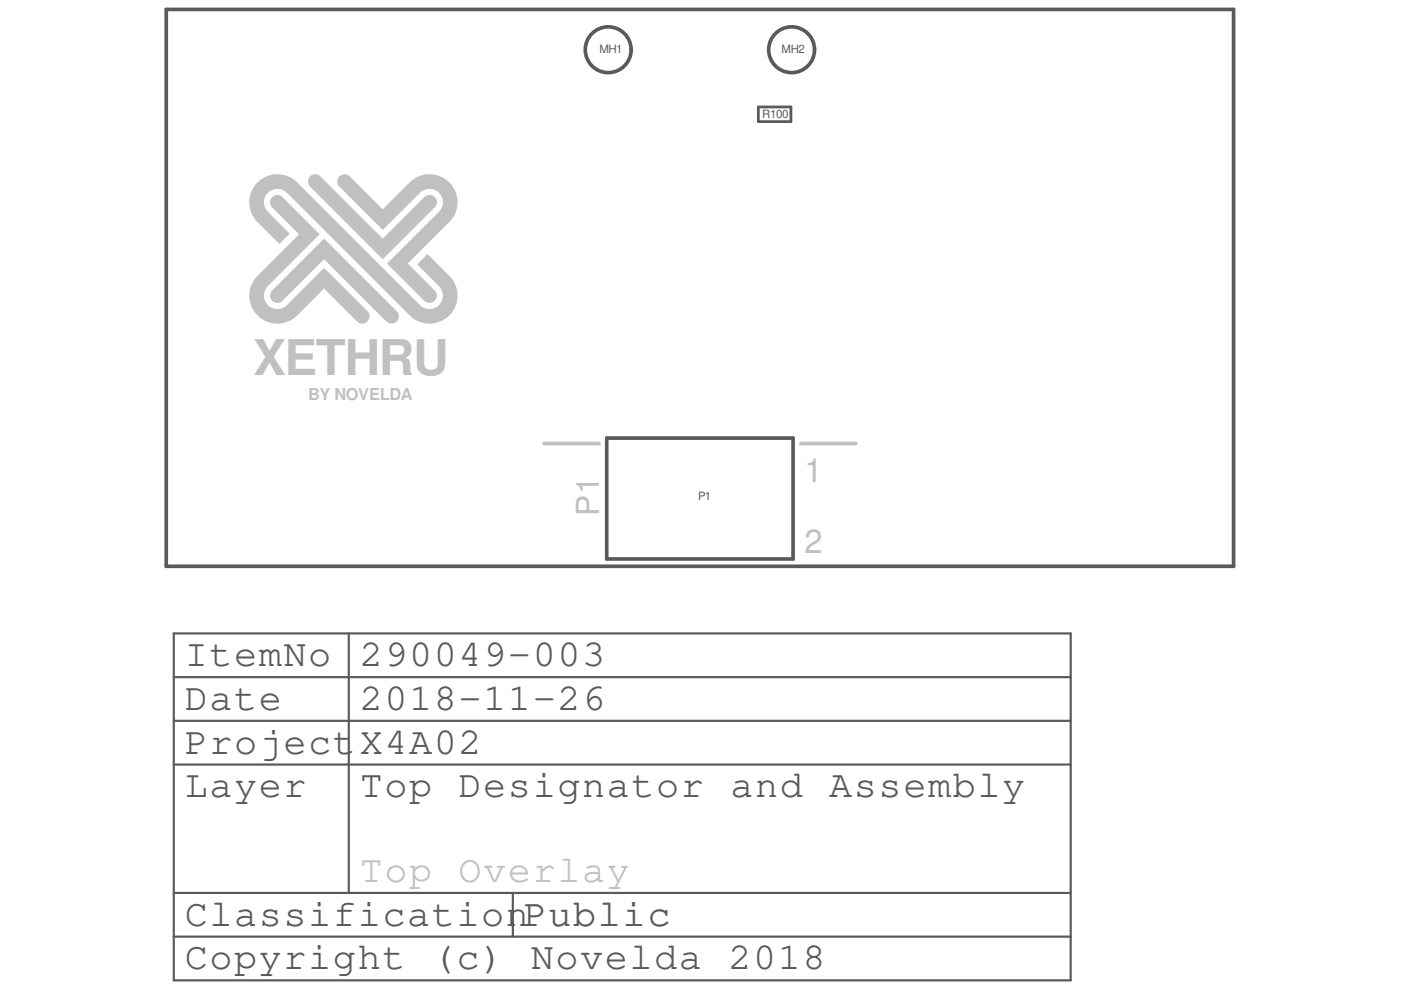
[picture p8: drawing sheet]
<svg xmlns="http://www.w3.org/2000/svg" width="297mm" height="210mm" viewBox="0 0 297 210" stroke-linecap="round" stroke-linejoin="round" font-family="sans-serif">
<path d="M36.8 134.3h190.2v73.6h-190.2zM73.9 134.3v55M36.8 152.8h190.2M36.8 143.6h190.2M36.8 162.1h190.2M36.8 198.6h190.2M36.8 189.3h190.2M108.7 189.3v9.3" fill="none" stroke="#5a5a5a" stroke-width=".46"/>
<g fill="none" stroke="#5a5a5a" stroke-width=".78">
<path d="M35.2 2h226.3v118.1h-226.3z"/>
<circle cx="129" cy="10.5" r="4.9"/>
<circle cx="167.8" cy="10.5" r="4.9"/>
</g>
<g fill="#c0c0c0">
<path d="M71.8 37.6a1.54 1.54 0 0 1 2.4-.2l7 7 5.7-5.7a5.9 5.9 0 0 1 8.4 0 5.9 5.9 0 0 1 0 8.4l-8.9 8.8 5.7 5.7a1.55 1.55 0 0 1 .1 2.2 1.55 1.55 0 0 1-2.2 0l-7.9-7.9 11-11a2.85 2.85 0 0 0 0-4 2.85 2.85 0 0 0-4.1 0l-7.8 7.9-9.2-9.2a1.5 1.5 0 0 1-.2-2z"/>
<path d="M65.5 37.6a1.54 1.54 0 0 1 2.4-.2l13.3 13.2 8.8-8.8a1.55 1.55 0 0 1 2.1 0 1.55 1.55 0 0 1 0 2.2l-10.9 11-15.4-15.4a1.5 1.5 0 0 1-.3-2z"/>
<path d="M57.5 61.8l11.2-11.2 15.4 15.4a1.55 1.55 0 0 1 0 2.2 1.55 1.55 0 0 1-2.2 0l-13.2-13.2-8.8 8.8a1.56 1.56 0 0 1-2.1 .1 1.56 1.56 0 0 1-.3-2.1z"/>
<path d="M54.2 39.1a5.9 5.9 0 0 1 8.8-.4l26 26a2.85 2.85 0 0 0 4.1 0 2.85 2.85 0 0 0 0-4l-4.7-4.7 2.2-2.2 4.7 4.7a5.9 5.9 0 0 1 0 8.4 5.9 5.9 0 0 1-8.4 0l-26.1-26a2.85 2.85 0 0 0-4 0 2.85 2.85 0 0 0 0 4l4.6 4.6-2.2 2.2-4.6-4.6a5.9 5.9 0 0 1-.4-8z"/>
<path d="M57.7 41.8a1.48 1.48 0 0 1 2.2 0l7.9 7.9-11 11a2.85 2.85 0 0 0 0 4 2.85 2.85 0 0 0 4 0l7.9-7.9 9.2 9.2a1.55 1.55 0 0 1 0 2.2 1.55 1.55 0 0 1-2.2 0l-7-7-5.7 5.7a5.9 5.9 0 0 1-8.4 0 5.9 5.9 0 0 1 0-8.4l8.8-8.8-5.7-5.7a1.47 1.47 0 0 1 0-2.2z"/>
</g>
<path d="M115.3 94h11.7M169.8 94h11.6" fill="none" stroke="#c0c0c0" stroke-width=".78"/>
<path d="M160.8 22.7h6.9v3.1h-6.9z" fill="none" stroke="#5a5a5a" stroke-width=".58"/>
<path d="M128.6 92.9h39.5v25.6h-39.5z" fill="none" stroke="#5a5a5a" stroke-width=".78"/>
<text font-size="10.4" fill="#c0c0c0" x="53.6" y="79.5">XETHRU</text>
<g font-size="8.2" fill="#5a5a5a">
<text x="39.2" y="141.3">ItemNo</text>
<text x="76.3" y="141.3">290049-003</text>
<text x="39.2" y="150.5">Date</text>
<text x="76.3" y="150.5">2018-11-26</text>
<text x="39.2" y="159.8">Project</text>
<text x="76.3" y="159.8">X4A02</text>
<text x="39.2" y="169.1">Layer</text>
<text x="76.3" y="169.1">Top Designator and Assembly</text>
<text x="39.2" y="196.3">ClassificationPublic</text>
<text x="111.1" y="196.3">Public</text>
<text x="39.2" y="205.5">Copyright (c) Novelda 2018</text>
</g>
<text font-size="8.2" fill="#c0c0c0" x="76.3" y="187">Top Overlay</text>
<g font-size="7" fill="#c0c0c0">
<text x="170.6" y="102.2">1</text>
<text x="170.6" y="117.4">2</text>
</g>
<text font-size="6.7" fill="#c0c0c0" x="127" y="109.4" transform="rotate(-90 127 109.4)">P1</text>
<text font-size="3.5" fill="#c0c0c0" x="65.3" y="84.9">BY NOVELDA</text>
<g font-size="2.4" fill="#5a5a5a">
<text x="127.1" y="11.3">MH1</text>
<text x="165.7" y="11.3">MH2</text>
<text x="161.6" y="24.9">R100</text>
<text x="148" y="106.1">P1</text>
</g>
</svg>
